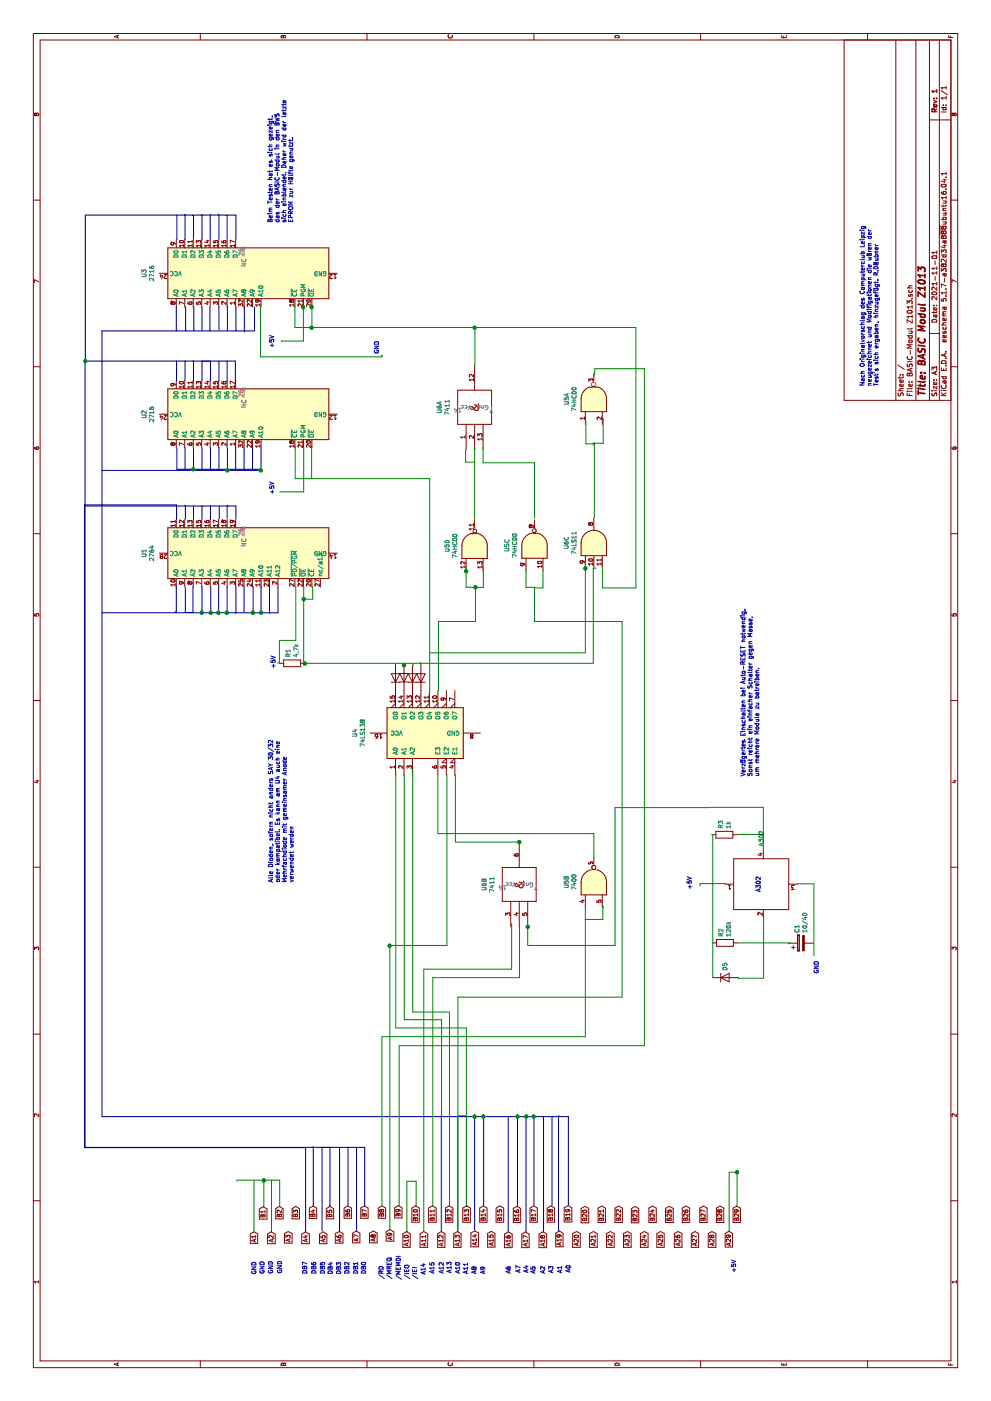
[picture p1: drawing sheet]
EESchema Schematic File Version 4
EELAYER 30 0
EELAYER END
$Descr A3 16535 11693
encoding utf-8
Sheet 1 1
Title "BASIC Modul Z1013"
Date "2021-11-01"
Rev "1"
Comp ""
Comment1 ""
Comment2 ""
Comment3 ""
Comment4 ""
$EndDescr
Text GLabel 1997 2996 0    50   Input ~ 0
A1
Text GLabel 2292 3105 0    50   Input ~ 0
B1
Text GLabel 1996 3201 0    50   Input ~ 0
A2
Text GLabel 2296 3297 0    50   Input ~ 0
B2
Text GLabel 2000 3401 0    50   Input ~ 0
A3
Text GLabel 2296 3489 0    50   Input ~ 0
B3
Text GLabel 1996 3605 0    50   Input ~ 0
A4
Text GLabel 2300 3693 0    50   Input ~ 0
B4
Text GLabel 1996 3813 0    50   Input ~ 0
A5
Text GLabel 2296 3893 0    50   Input ~ 0
B5
Text GLabel 2000 4002 0    50   Input ~ 0
A6
Text GLabel 2303 4103 0    50   Input ~ 0
B6
Text GLabel 2005 4204 0    50   Input ~ 0
A7
Text GLabel 2303 4300 0    50   Input ~ 0
B7
Text GLabel 2005 4405 0    50   Input ~ 0
A8
Text GLabel 2303 4506 0    50   Input ~ 0
B8
Text GLabel 2023 4601 0    50   Input ~ 0
A9
Text GLabel 2305 4699 0    50   Input ~ 0
B9
Text GLabel 1999 4796 0    50   Input ~ 0
A10
Text GLabel 2302 4904 0    50   Input ~ 0
B10
Text GLabel 1999 5001 0    50   Input ~ 0
A11
Text GLabel 2302 5102 0    50   Input ~ 0
B11
Text GLabel 1999 5206 0    50   Input ~ 0
A12
Text GLabel 2302 5300 0    50   Input ~ 0
B12
Text GLabel 1999 5397 0    50   Input ~ 0
A13
Text GLabel 2302 5505 0    50   Input ~ 0
B13
Text GLabel 2007 5602 0    50   Input ~ 0
A14
Text GLabel 2302 5703 0    50   Input ~ 0
B14
Text GLabel 2003 5797 0    50   Input ~ 0
A15
Text GLabel 2302 5898 0    50   Input ~ 0
B15
Text GLabel 1996 5998 0    50   Input ~ 0
A16
Text GLabel 2298 6099 0    50   Input ~ 0
B16
Text GLabel 1996 6200 0    50   Input ~ 0
A17
Text GLabel 2302 6297 0    50   Input ~ 0
B17
Text GLabel 1996 6405 0    50   Input ~ 0
A18
Text GLabel 2302 6499 0    50   Input ~ 0
B18
Text GLabel 2005 6599 0    50   Input ~ 0
A19
Text GLabel 2305 6702 0    50   Input ~ 0
B19
Text GLabel 2000 6802 0    50   Input ~ 0
A20
Text GLabel 2297 6902 0    50   Input ~ 0
B20
Text GLabel 2000 7002 0    50   Input ~ 0
A21
Text GLabel 2300 7099 0    50   Input ~ 0
B21
Text GLabel 2000 7202 0    50   Input ~ 0
A22
Text GLabel 2300 7299 0    50   Input ~ 0
B22
Text GLabel 2000 7402 0    50   Input ~ 0
A23
Text GLabel 2295 7494 0    50   Input ~ 0
B23
Text GLabel 2000 7602 0    50   Input ~ 0
A24
Text GLabel 2300 7699 0    50   Input ~ 0
B24
Text GLabel 2000 7794 0    50   Input ~ 0
A25
Text GLabel 2298 7898 0    50   Input ~ 0
B25
Text GLabel 2000 8001 0    50   Input ~ 0
A26
Text GLabel 2300 8094 0    50   Input ~ 0
B26
Text GLabel 2000 8199 0    50   Input ~ 0
A27
Text GLabel 2300 8299 0    50   Input ~ 0
B27
Text GLabel 2000 8401 0    50   Input ~ 0
A28
Text GLabel 2300 8496 0    50   Input ~ 0
B28
Text GLabel 2002 8599 0    50   Input ~ 0
A29
Text GLabel 2300 8694 0    50   Input ~ 0
B29
Text Notes 1512 8693 0    50   ~ 0
+5V\n
Wire Wire Line
	2002 8603 2700 8603
Wire Wire Line
	2302 8698 2700 8698
Wire Wire Line
	2700 8698 2700 8705
Wire Wire Line
	2700 8603 2700 8698
Connection ~ 2700 8698
Wire Wire Line
	2295 3301 2605 3301
Wire Wire Line
	2605 2796 2592 2796
Wire Wire Line
	1995 3203 2607 3203
Wire Wire Line
	2287 3113 2605 3113
Wire Wire Line
	2605 2796 2605 3113
Connection ~ 2605 3113
Wire Wire Line
	2605 3113 2605 3301
Wire Wire Line
	2002 2998 2607 2998
Text Notes 1490 3033 0    50   ~ 0
GND\n
Text Notes 1497 3128 0    50   ~ 0
GND\n
Text Notes 1499 3228 0    50   ~ 0
GND\n
Text Notes 1502 3335 0    50   ~ 0
GND\n
$Comp
L Memory_EPROM:2716 U3
U 1 1
P 13309 2879
F 0 "U3" H 13309 4060 50  0000 C CNN
F 1 "2716" H 13309 3969 50  0000 C CNN
F 2 "Package_DIP:DIP-28_W15.24mm" H 13309 2879 50  0001 C CNN
F 3 "http://ww1.microchip.com/downloads/en/DeviceDoc/11107M.pdf" H 13309 2879 50  0001 C CNN
	1    13309 2879
	1    0    0    -1  
$EndComp
$Comp
L Memory_EPROM:2716 U2
U 1 1
P 11645 2879
F 0 "U2" H 11645 4060 50  0000 C CNN
F 1 "2716" H 11645 3969 50  0000 C CNN
F 2 "Package_DIP:DIP-28_W15.24mm" H 11645 2879 50  0001 C CNN
F 3 "http://ww1.microchip.com/downloads/en/DeviceDoc/11107M.pdf" H 11645 2879 50  0001 C CNN
	1    11645 2879
	1    0    0    -1  
$EndComp
$Comp
L Memory_EPROM:2764 U1
U 1 1
P 10006 2879
F 0 "U1" H 10006 4060 50  0000 C CNN
F 1 "2764" H 10006 3969 50  0000 C CNN
F 2 "Package_DIP:DIP-28_W15.24mm" H 10006 2879 50  0001 C CNN
F 3 "https://downloads.reactivemicro.com/Electronics/ROM/2764%20EPROM.pdf" H 10006 2879 50  0001 C CNN
	1    10006 2879
	1    0    0    -1  
$EndComp
$Comp
L 74xx:74LS138 U4
U 1 1
P 7884 4967
F 0 "U4" H 7884 5748 50  0000 C CNN
F 1 "74LS138" H 7884 5657 50  0000 C CNN
F 2 "" H 7884 4967 50  0001 C CNN
F 3 "http://www.ti.com/lit/gpn/sn74LS138" H 7884 4967 50  0001 C CNN
	1    7884 4967
	1    0    0    -1  
$EndComp
$Comp
L 74xx_IEEE:7411 U6
U 2 1
P 6096 6128
F 0 "U6" H 6096 6544 50  0000 C CNN
F 1 "7411" H 6096 6453 50  0000 C CNN
F 2 "" H 6096 6128 50  0001 C CNN
F 3 "" H 6096 6128 50  0001 C CNN
	2    6096 6128
	1    0    0    -1  
$EndComp
$Comp
L 74xx:7400 U5
U 2 1
P 6124 7006
F 0 "U5" H 6124 7331 50  0000 C CNN
F 1 "7400" H 6124 7240 50  0000 C CNN
F 2 "" H 6124 7006 50  0001 C CNN
F 3 "http://www.ti.com/lit/gpn/sn7400" H 6124 7006 50  0001 C CNN
	2    6124 7006
	1    0    0    -1  
$EndComp
$Comp
L 74xx:74HC00 U5
U 4 1
P 10093 5600
F 0 "U5" H 10093 5925 50  0000 C CNN
F 1 "74HC00" H 10093 5834 50  0000 C CNN
F 2 "" H 10093 5600 50  0001 C CNN
F 3 "http://www.ti.com/lit/gpn/sn74hc00" H 10093 5600 50  0001 C CNN
	4    10093 5600
	1    0    0    -1  
$EndComp
$Comp
L 74xx:74HC00 U5
U 3 1
P 10098 6305
F 0 "U5" H 10098 6630 50  0000 C CNN
F 1 "74HC00" H 10098 6539 50  0000 C CNN
F 2 "" H 10098 6305 50  0001 C CNN
F 3 "http://www.ti.com/lit/gpn/sn74hc00" H 10098 6305 50  0001 C CNN
	3    10098 6305
	1    0    0    -1  
$EndComp
$Comp
L 74xx:74HC00 U5
U 1 1
P 11825 7008
F 0 "U5" H 11825 7333 50  0000 C CNN
F 1 "74HC00" H 11825 7242 50  0000 C CNN
F 2 "" H 11825 7008 50  0001 C CNN
F 3 "http://www.ti.com/lit/gpn/sn74hc00" H 11825 7008 50  0001 C CNN
	1    11825 7008
	1    0    0    -1  
$EndComp
$Comp
L 74xx_IEEE:7411 U6
U 1 1
P 11728 5600
F 0 "U6" H 11728 6016 50  0000 C CNN
F 1 "7411" H 11728 5925 50  0000 C CNN
F 2 "" H 11728 5600 50  0001 C CNN
F 3 "" H 11728 5600 50  0001 C CNN
	1    11728 5600
	1    0    0    -1  
$EndComp
$Comp
L 74xx:74LS11 U6
U 3 1
P 10128 7007
F 0 "U6" H 10128 7332 50  0000 C CNN
F 1 "74LS11" H 10128 7241 50  0000 C CNN
F 2 "" H 10128 7007 50  0001 C CNN
F 3 "http://www.ti.com/lit/gpn/sn74LS11" H 10128 7007 50  0001 C CNN
	3    10128 7007
	1    0    0    -1  
$EndComp
$Comp
L Device:D D?
U 1 1
P 8534 4668
F 0 "D?" H 8534 4884 50  0001 C CNN
F 1 "D" H 8534 4792 50  0001 C CNN
F 2 "" H 8534 4668 50  0001 C CNN
F 3 "~" H 8534 4668 50  0001 C CNN
	1    8534 4668
	1    0    0    -1  
$EndComp
$Comp
L Device:D D?
U 1 1
P 8535 4767
F 0 "D?" H 8535 4983 50  0001 C CNN
F 1 "D" H 8535 4891 50  0001 C CNN
F 2 "" H 8535 4767 50  0001 C CNN
F 3 "~" H 8535 4767 50  0001 C CNN
	1    8535 4767
	1    0    0    -1  
$EndComp
$Comp
L Device:D D?
U 1 1
P 8534 4868
F 0 "D?" H 8534 5084 50  0001 C CNN
F 1 "D" H 8534 4993 50  0001 C CNN
F 2 "" H 8534 4868 50  0001 C CNN
F 3 "~" H 8534 4868 50  0001 C CNN
	1    8534 4868
	1    0    0    -1  
$EndComp
Wire Wire Line
	12912 3074 12322 3074
Wire Wire Line
	12322 4506 12340 4506
Wire Wire Line
	12340 4506 12340 4497
Wire Wire Line
	12322 3074 12322 4506
Text Notes 12357 4479 0    50   ~ 0
GND\n
Text Notes 1497 3632 0    50   ~ 0
DB7\n
Text Notes 1496 3738 0    50   ~ 0
DB6\n
Text Notes 1496 3842 0    50   ~ 0
DB5
Text Notes 1492 3934 0    50   ~ 0
DB4
Text Notes 1492 4032 0    50   ~ 0
DB3\n
Text Notes 1496 4130 0    50   ~ 0
DB2
Text Notes 1496 4232 0    50   ~ 0
DB1\n
Text Notes 1496 4327 0    50   ~ 0
DB0\n
Text Notes 1441 4534 0    50   ~ 0
/RD
Text Notes 1437 4628 0    50   ~ 0
/MREQ\n
Text Notes 1430 4737 0    50   ~ 0
/MEMDI\n
Text Notes 1437 4836 0    50   ~ 0
/IEO
Text Notes 1437 4930 0    50   ~ 0
/IEI
Text Notes 1488 5029 0    50   ~ 0
A14
Text Notes 1501 5134 0    50   ~ 0
A15\n
Text Notes 1501 5243 0    50   ~ 0
A12
Text Notes 1506 5335 0    50   ~ 0
A13
Text Notes 1501 5435 0    50   ~ 0
A10
Text Notes 1497 5531 0    50   ~ 0
A11
Text Notes 1496 5631 0    50   ~ 0
A8
Text Notes 1496 5733 0    50   ~ 0
A9
Text Notes 1501 6033 0    50   ~ 0
A6
Text Notes 1510 6151 0    50   ~ 0
A7
Text Notes 1510 6242 0    50   ~ 0
A4
Text Notes 1501 6326 0    50   ~ 0
A5
Text Notes 1501 6439 0    50   ~ 0
A2
Text Notes 1505 6535 0    50   ~ 0
A3\n
Text Notes 1506 6640 0    50   ~ 0
A1
Text Notes 1514 6740 0    50   ~ 0
A0
Wire Bus Line
	13713 2783 13997 2783
Wire Bus Line
	13997 2783 13997 1006
Wire Bus Line
	13997 1006 12273 1006
Wire Bus Line
	12273 2775 12007 2775
Wire Bus Line
	12007 2775 12007 2766
Wire Bus Line
	12273 1003 2990 1003
Wire Bus Line
	2990 1003 2990 3606
Wire Bus Line
	2990 3606 1999 3606
Wire Bus Line
	12273 1003 12273 1006
Connection ~ 12273 1006
Wire Bus Line
	12273 1006 12273 2775
Wire Bus Line
	10415 2782 10564 2782
Wire Bus Line
	10564 2782 10564 1010
Wire Bus Line
	10402 2084 10577 2084
Wire Bus Line
	10577 2084 10577 997 
Wire Bus Line
	10577 997  2993 997 
Wire Bus Line
	2993 997  2993 4302
Wire Bus Line
	2993 4302 2299 4302
Wire Bus Line
	12044 2082 12275 2082
Wire Bus Line
	13702 2087 13994 2087
Wire Bus Line
	13994 2087 13994 2082
Wire Bus Line
	13710 2183 14003 2183
Wire Bus Line
	14003 2183 14003 2178
Wire Bus Line
	13719 2283 13994 2283
Wire Bus Line
	13994 2283 13994 2270
Wire Bus Line
	13710 2383 14003 2383
Wire Bus Line
	14003 2383 14003 2379
Wire Bus Line
	13715 2479 13998 2479
Wire Bus Line
	13998 2479 13998 2488
Wire Bus Line
	14007 2584 14007 2580
Wire Bus Line
	13715 2584 14007 2584
Wire Bus Line
	13715 2680 13994 2680
Wire Bus Line
	13994 2680 13994 2667
Wire Bus Line
	12048 2183 12274 2183
Wire Bus Line
	12274 2183 12274 2187
Wire Bus Line
	12039 2283 12274 2283
Wire Bus Line
	12274 2283 12274 2274
Wire Bus Line
	12048 2383 12274 2383
Wire Bus Line
	12274 2383 12274 2484
Wire Bus Line
	12274 2484 12043 2484
Wire Bus Line
	12043 2484 12043 2479
Wire Bus Line
	12043 2584 12274 2584
Wire Bus Line
	12034 2680 12274 2680
Wire Bus Line
	12274 2680 12274 2676
Wire Bus Line
	10420 2680 10569 2680
Wire Bus Line
	10569 2680 10569 2693
Wire Bus Line
	10412 2588 10560 2588
Wire Bus Line
	10403 2484 10569 2484
Wire Bus Line
	10412 2383 10560 2383
Wire Bus Line
	10560 2383 10560 2388
Wire Bus Line
	10412 2283 10560 2283
Wire Bus Line
	10412 2187 10569 2187
Wire Bus Line
	10569 2187 10569 2178
Wire Bus Line
	2293 3695 2996 3695
Wire Bus Line
	2996 3695 2996 3687
Wire Bus Line
	2005 3800 2992 3800
Wire Bus Line
	2992 3800 2992 3892
Wire Bus Line
	2992 3892 2306 3892
Wire Bus Line
	2306 3892 2306 3887
Wire Bus Line
	2001 4005 2992 4005
Wire Bus Line
	2992 4005 2992 4001
Wire Bus Line
	2306 4106 2992 4106
Wire Bus Line
	2992 4106 2992 4097
Wire Bus Line
	2010 4206 2987 4206
Wire Bus Line
	2987 4206 2987 4210
Wire Bus Line
	2987 4210 2983 4210
Wire Bus Line
	2315 6705 3358 6705
Wire Bus Line
	3358 1204 12629 1204
Wire Bus Line
	12629 1204 12629 3002
Wire Bus Line
	12629 3002 12913 3002
Wire Bus Line
	12908 2081 12633 2081
Wire Bus Line
	12633 2081 12633 2090
Wire Bus Line
	12913 2190 12633 2190
Wire Bus Line
	12633 2190 12633 2195
Wire Bus Line
	12908 2286 12638 2286
Wire Bus Line
	12638 2286 12638 2291
Wire Bus Line
	12908 2382 12633 2382
Wire Bus Line
	12908 2478 12638 2478
Wire Bus Line
	12638 2478 12638 2474
Wire Bus Line
	12913 2583 12642 2583
Wire Bus Line
	12913 2683 12638 2683
Wire Bus Line
	12638 2683 12638 2679
Wire Bus Line
	12908 2784 12633 2784
Wire Bus Line
	12633 2784 12633 2788
Wire Bus Line
	12917 2884 12620 2884
Wire Bus Line
	12620 2884 12620 2889
Wire Bus Line
	11250 3081 10984 3081
Wire Bus Line
	10984 3081 10984 3076
Wire Bus Line
	10984 1208 10975 1208
Wire Bus Line
	11250 2980 10988 2980
Wire Bus Line
	10988 2980 10988 2985
Wire Bus Line
	11250 2880 10988 2880
Wire Bus Line
	11250 2784 11250 2779
Wire Bus Line
	11250 2779 10988 2779
Wire Bus Line
	11245 2683 10984 2683
Connection ~ 10984 2683
Wire Bus Line
	10984 2683 10984 1208
Wire Bus Line
	11250 2583 10992 2583
Wire Bus Line
	10992 2583 10992 2579
Wire Bus Line
	11250 2483 10988 2483
Wire Bus Line
	10988 2483 10988 2487
Wire Bus Line
	11245 2382 10992 2382
Wire Bus Line
	11245 2282 10997 2282
Wire Bus Line
	11250 2182 10992 2182
Wire Bus Line
	10992 2182 10992 2186
Wire Bus Line
	11245 2085 10997 2085
Wire Bus Line
	10997 3076 10984 3076
Wire Bus Line
	10997 2085 10997 2282
Connection ~ 10997 2282
Wire Bus Line
	10997 2282 10997 3076
Connection ~ 10984 3076
Wire Bus Line
	10984 3076 10984 2683
Wire Bus Line
	9605 3281 9304 3281
Wire Bus Line
	9304 1208 9308 1208
Wire Bus Line
	9605 2081 9313 2081
Wire Bus Line
	9313 2081 9313 2068
Wire Bus Line
	9601 2186 9308 2186
Wire Bus Line
	9308 2186 9308 2278
Wire Bus Line
	9308 2278 9609 2278
Wire Bus Line
	9605 2382 9304 2382
Wire Bus Line
	9304 1208 9304 2382
Connection ~ 9304 2382
Wire Bus Line
	9304 2382 9304 2487
Wire Bus Line
	9605 2487 9304 2487
Connection ~ 9304 2487
Wire Bus Line
	9304 2487 9304 2579
Wire Bus Line
	9605 2579 9304 2579
Connection ~ 9304 2579
Wire Bus Line
	9605 2679 9304 2679
Wire Bus Line
	9304 2579 9304 2679
Connection ~ 9304 2679
Wire Bus Line
	9605 2784 9299 2784
Wire Bus Line
	9299 2784 9299 2779
Wire Bus Line
	9605 2880 9313 2880
Wire Bus Line
	9609 2985 9304 2985
Wire Bus Line
	9304 2679 9304 2985
Connection ~ 9304 2985
Wire Bus Line
	9304 2985 9304 3081
Wire Bus Line
	9605 3085 9605 3081
Wire Bus Line
	9605 3081 9304 3081
Connection ~ 9304 3081
Wire Bus Line
	9304 3081 9304 3281
Wire Bus Line
	9601 3181 9299 3181
Wire Bus Line
	9299 3181 9299 3185
Wire Bus Line
	2005 5208 3363 5208
Wire Bus Line
	3363 5208 3363 5203
Wire Bus Line
	2014 5400 3363 5400
Wire Bus Line
	3363 5400 3363 5504
Wire Bus Line
	3363 5504 2302 5504
Wire Bus Line
	2302 5504 2302 5509
Wire Bus Line
	2018 5600 3358 5600
Connection ~ 3358 5600
Wire Bus Line
	3358 5600 3358 5705
Wire Bus Line
	2306 5705 3358 5705
Connection ~ 3358 5705
Wire Bus Line
	2001 5998 3354 5998
Wire Bus Line
	2302 6107 3358 6107
Wire Bus Line
	3358 5705 3358 6107
Connection ~ 3358 6107
Wire Bus Line
	3358 6107 3358 6211
Wire Bus Line
	2001 6207 3367 6207
Wire Bus Line
	3367 6207 3367 6211
Wire Bus Line
	3367 6211 3358 6211
Connection ~ 3358 6211
Wire Bus Line
	2311 6299 3358 6299
Wire Bus Line
	3358 6211 3358 6299
Connection ~ 3358 6299
Wire Bus Line
	3358 6299 3358 6705
Wire Bus Line
	1997 6412 3354 6412
Wire Bus Line
	3354 6412 3354 6408
Wire Bus Line
	2311 6513 3354 6513
Wire Bus Line
	2010 6591 3363 6591
Wire Bus Line
	3363 6591 3363 6600
Wire Wire Line
	2305 5106 4997 5106
Wire Wire Line
	4997 5106 4997 6131
Wire Wire Line
	4997 6131 5617 6131
Wire Wire Line
	2004 5001 5098 5001
Wire Wire Line
	5098 5001 5098 6035
Wire Wire Line
	5098 6035 5635 6035
Wire Wire Line
	2309 5503 4404 5503
Wire Wire Line
	4404 5503 4404 4671
Wire Wire Line
	4404 4671 7429 4671
Wire Wire Line
	1998 5210 4501 5210
Wire Wire Line
	4501 5210 4501 4770
Wire Wire Line
	4501 4770 7386 4770
Wire Bus Line
	3358 1204 3358 5600
Wire Wire Line
	2307 5304 4591 5304
Wire Wire Line
	4591 5304 4591 4869
Wire Wire Line
	4591 4869 7460 4869
Wire Wire Line
	2314 4508 4299 4508
Wire Wire Line
	4299 4508 4299 6907
Wire Wire Line
	4299 6907 5834 6907
Wire Wire Line
	5682 6904 5682 7113
Wire Wire Line
	5834 7116 5823 7116
Wire Wire Line
	2026 4599 5375 4599
Wire Wire Line
	5375 4597 5375 4599
Wire Wire Line
	5375 5273 7392 5273
Wire Wire Line
	6596 6132 6596 6128
Wire Wire Line
	6596 5372 7392 5372
Connection ~ 6596 6128
Wire Wire Line
	6596 6128 6596 5372
Wire Wire Line
	6428 7006 6695 7006
Wire Wire Line
	6695 7006 6695 5168
Wire Wire Line
	6695 5168 7381 5168
Wire Wire Line
	2300 4911 2594 4911
Wire Wire Line
	2594 4911 2594 4801
Wire Wire Line
	2594 4801 1997 4801
Wire Wire Line
	1997 4801 1997 4807
Wire Wire Line
	9612 3584 9463 3584
Wire Wire Line
	8705 3584 8705 3596
Wire Wire Line
	8705 7001 9829 7001
Wire Wire Line
	9829 7001 9829 7032
Wire Wire Line
	9612 3689 9463 3689
Wire Wire Line
	9463 3689 9463 3584
Connection ~ 9463 3584
Wire Wire Line
	9463 3584 8705 3584
$Comp
L Device:R R1
U 1 1
P 8705 3446
F 0 "R1" H 8775 3492 50  0000 L CNN
F 1 "4,7k" H 8775 3401 50  0000 L CNN
F 2 "" V 8635 3446 50  0001 C CNN
F 3 "~" H 8705 3446 50  0001 C CNN
	1    8705 3446
	1    0    0    -1  
$EndComp
Text Notes 8643 3259 0    50   ~ 0
+5V
Wire Wire Line
	9612 3489 8978 3489
Wire Wire Line
	8978 3489 8978 3297
Wire Wire Line
	8978 3297 8711 3297
Wire Wire Line
	8711 3297 8711 3278
Wire Wire Line
	8668 4767 8685 4767
Connection ~ 8685 4767
Wire Wire Line
	8685 4767 8706 4767
Wire Wire Line
	8681 4872 8708 4872
Wire Wire Line
	8680 4668 8708 4668
Connection ~ 8705 3596
Wire Wire Line
	8677 4963 8706 4963
Wire Wire Line
	8706 4963 8706 4964
Wire Wire Line
	8705 3596 8705 7001
$Comp
L Device:D D?
U 1 1
P 8534 4968
F 0 "D?" H 8534 5184 50  0001 C CNN
F 1 "D" H 8534 5093 50  0001 C CNN
F 2 "" H 8534 4968 50  0001 C CNN
F 3 "~" H 8534 4968 50  0001 C CNN
	1    8534 4968
	1    0    0    -1  
$EndComp
Wire Wire Line
	8355 5071 10886 5071
Wire Wire Line
	10886 5071 10886 3482
Wire Wire Line
	10886 3482 11266 3482
Wire Wire Line
	11266 3678 10890 3678
Wire Wire Line
	10890 3678 10890 3681
Wire Wire Line
	10729 3582 10729 3301
Wire Wire Line
	10729 3582 11255 3582
Text Notes 10698 3244 0    50   ~ 0
+5V
Wire Wire Line
	8831 5072 8831 6907
Wire Wire Line
	8831 6907 9828 6907
Connection ~ 9828 6907
Wire Wire Line
	9828 6907 9914 6907
Wire Wire Line
	1999 5404 4767 5404
Wire Wire Line
	4767 5404 4767 7340
Wire Wire Line
	4767 7340 9200 7340
Wire Wire Line
	9200 7340 9200 6307
Wire Wire Line
	9200 6307 9603 6307
Wire Wire Line
	9603 6307 9603 6207
Wire Wire Line
	9603 6207 9813 6207
Wire Wire Line
	9813 6207 9813 6202
Wire Wire Line
	9813 6406 9598 6406
Wire Wire Line
	9598 6406 9598 6312
Wire Wire Line
	8387 5174 9199 5174
Wire Wire Line
	9199 5174 9199 5610
Wire Wire Line
	9199 5610 9603 5610
Wire Wire Line
	9603 5610 9603 5500
Wire Wire Line
	9603 5500 9793 5500
Connection ~ 9793 5500
Wire Wire Line
	9793 5500 9829 5500
Wire Wire Line
	9603 5610 9603 5704
Wire Wire Line
	9603 5704 9818 5704
Connection ~ 9603 5610
Wire Wire Line
	10399 5599 11244 5599
Wire Wire Line
	11244 5599 11244 5605
Wire Wire Line
	11228 5494 11079 5494
Wire Wire Line
	11079 5494 11079 5594
Wire Wire Line
	10416 6307 11073 6307
Wire Wire Line
	11073 6307 11073 5699
Wire Wire Line
	11073 5699 11250 5699
Wire Wire Line
	12917 3477 12917 3480
Wire Wire Line
	12917 3480 12668 3480
Wire Wire Line
	12668 5602 12220 5602
Wire Wire Line
	12944 3679 12909 3679
Wire Wire Line
	12668 3480 12668 3679
Connection ~ 12668 3679
Connection ~ 12909 3679
Wire Wire Line
	12909 3679 12668 3679
Wire Wire Line
	12917 3579 12909 3579
Wire Wire Line
	12508 3579 12508 3319
Wire Wire Line
	12508 3319 12502 3319
Connection ~ 12909 3579
Wire Wire Line
	12909 3579 12508 3579
Text Notes 12425 3242 0    50   ~ 0
+5V
Wire Wire Line
	9828 7111 9596 7111
Wire Wire Line
	9596 7111 9596 7503
Wire Wire Line
	9596 7503 12668 7503
Wire Wire Line
	12668 3679 12668 5602
Connection ~ 12668 5602
Wire Wire Line
	12668 5602 12668 7503
Wire Wire Line
	10430 7012 11309 7012
Wire Wire Line
	11281 7006 11298 7006
Wire Wire Line
	11298 7006 11298 6912
Wire Wire Line
	11298 6912 11563 6912
Wire Wire Line
	11596 7117 11303 7117
Wire Wire Line
	11303 7117 11303 6990
Wire Wire Line
	12105 7017 12182 7017
Wire Wire Line
	12182 7017 12182 7603
Wire Wire Line
	12182 7603 4192 7603
Wire Wire Line
	4192 7603 4192 4710
Wire Wire Line
	4192 4710 2296 4710
Wire Wire Line
	5615 6228 5596 6228
Wire Wire Line
	5378 6228 5378 7255
Wire Wire Line
	5378 7255 7002 7255
Wire Wire Line
	7002 7255 7002 8360
Connection ~ 5596 6228
Wire Wire Line
	5596 6228 5378 6228
$Comp
L Analog:A302 U?
U 1 1
P 6100 9006
F 0 "U?" H 6100 9006 50  0001 C CNN
F 1 "A302" H 6544 9031 50  0000 L CNN
F 2 "" H 6100 9006 50  0001 C CNN
F 3 "" H 6100 9006 50  0001 C CNN
	1    6100 9006
	1    0    0    -1  
$EndComp
Wire Wire Line
	7008 8364 7008 9005
Wire Wire Line
	7008 9005 6499 9005
Wire Wire Line
	6499 9005 6499 9011
$Comp
L Device:R R3
U 1 1
P 6682 8547
F 0 "R3" H 6752 8593 50  0000 L CNN
F 1 "1k" H 6752 8502 50  0000 L CNN
F 2 "" V 6612 8547 50  0001 C CNN
F 3 "~" H 6682 8547 50  0001 C CNN
	1    6682 8547
	1    0    0    -1  
$EndComp
$Comp
L Device:R R2
U 1 1
P 5405 8552
F 0 "R2" H 5475 8598 50  0000 L CNN
F 1 "120k" H 5475 8507 50  0000 L CNN
F 2 "" V 5335 8552 50  0001 C CNN
F 3 "~" H 5405 8552 50  0001 C CNN
	1    5405 8552
	1    0    0    -1  
$EndComp
$Comp
L Device:CP C1
U 1 1
P 5404 9450
F 0 "C1" H 5522 9496 50  0000 L CNN
F 1 "10/40" H 5522 9405 50  0000 L CNN
F 2 "" H 5442 9300 50  0001 C CNN
F 3 "~" H 5404 9450 50  0001 C CNN
	1    5404 9450
	1    0    0    -1  
$EndComp
$Comp
L Device:D D5
U 1 1
P 4996 8552
F 0 "D5" V 4996 8631 50  0000 L CNN
F 1 "D" V 5041 8631 50  0001 L CNN
F 2 "" H 4996 8552 50  0001 C CNN
F 3 "~" H 4996 8552 50  0001 C CNN
	1    4996 8552
	0    1    1    0   
$EndComp
Wire Wire Line
	6107 8259 6080 8259
Wire Wire Line
	4991 9011 4991 8707
Wire Wire Line
	4991 8707 4996 8707
Wire Wire Line
	4996 8707 4996 8712
Wire Wire Line
	5405 8707 5405 9320
Wire Wire Line
	5405 9320 5400 9320
Wire Wire Line
	6687 8701 6687 9011
Wire Wire Line
	6687 9011 6693 9011
Wire Wire Line
	4996 8409 6687 8409
Wire Wire Line
	6107 8259 6107 8563
Wire Wire Line
	4991 9011 5720 9011
Wire Wire Line
	6102 9403 6102 9604
Wire Wire Line
	6102 9604 5255 9604
Text Notes 7369 8966 0    50   ~ 0
Verzögertes Einschalten bei Auto-RESET notwendig.\nSonst reicht ein einfacher Schalter gegen Masse,\num mehrere Module zu betreiben.
Text Notes 6004 8983 0    50   ~ 0
A302
Text Notes 6037 8171 0    50   ~ 0
+5V
Text Notes 5041 9668 0    50   ~ 0
GND\n
Text Notes 6117 3554 0    50   ~ 0
Alle Dioden, sofern nicht anders SAY 30/32\noder kompatibel. Es kann am U4 auch eine\nMehrfachdiode mit gemeinsamer Anode\nverwendet werden\n 
Connection ~ 5375 4599
Wire Wire Line
	5375 4599 5375 5273
Wire Wire Line
	5684 7113 5843 7113
Wire Wire Line
	5843 7113 5843 7103
Text Notes 13905 3467 0    50   ~ 0
Beim Testen hat es sich gezeigt,\ndas der BASIC-Modul in den BWS\nsich einblendet. Daher wird der letzte \nEPROM zur Hälfte genutzt. 
Text Notes 11975 10373 0    50   ~ 0
Nach Originalvorschlag des Computerclub Leipzig\nneugezeichnet und Modifigationen die wären der\nTest's sich ergaben, hinzugefügt. R.Däubner
$EndSCHEMATC
